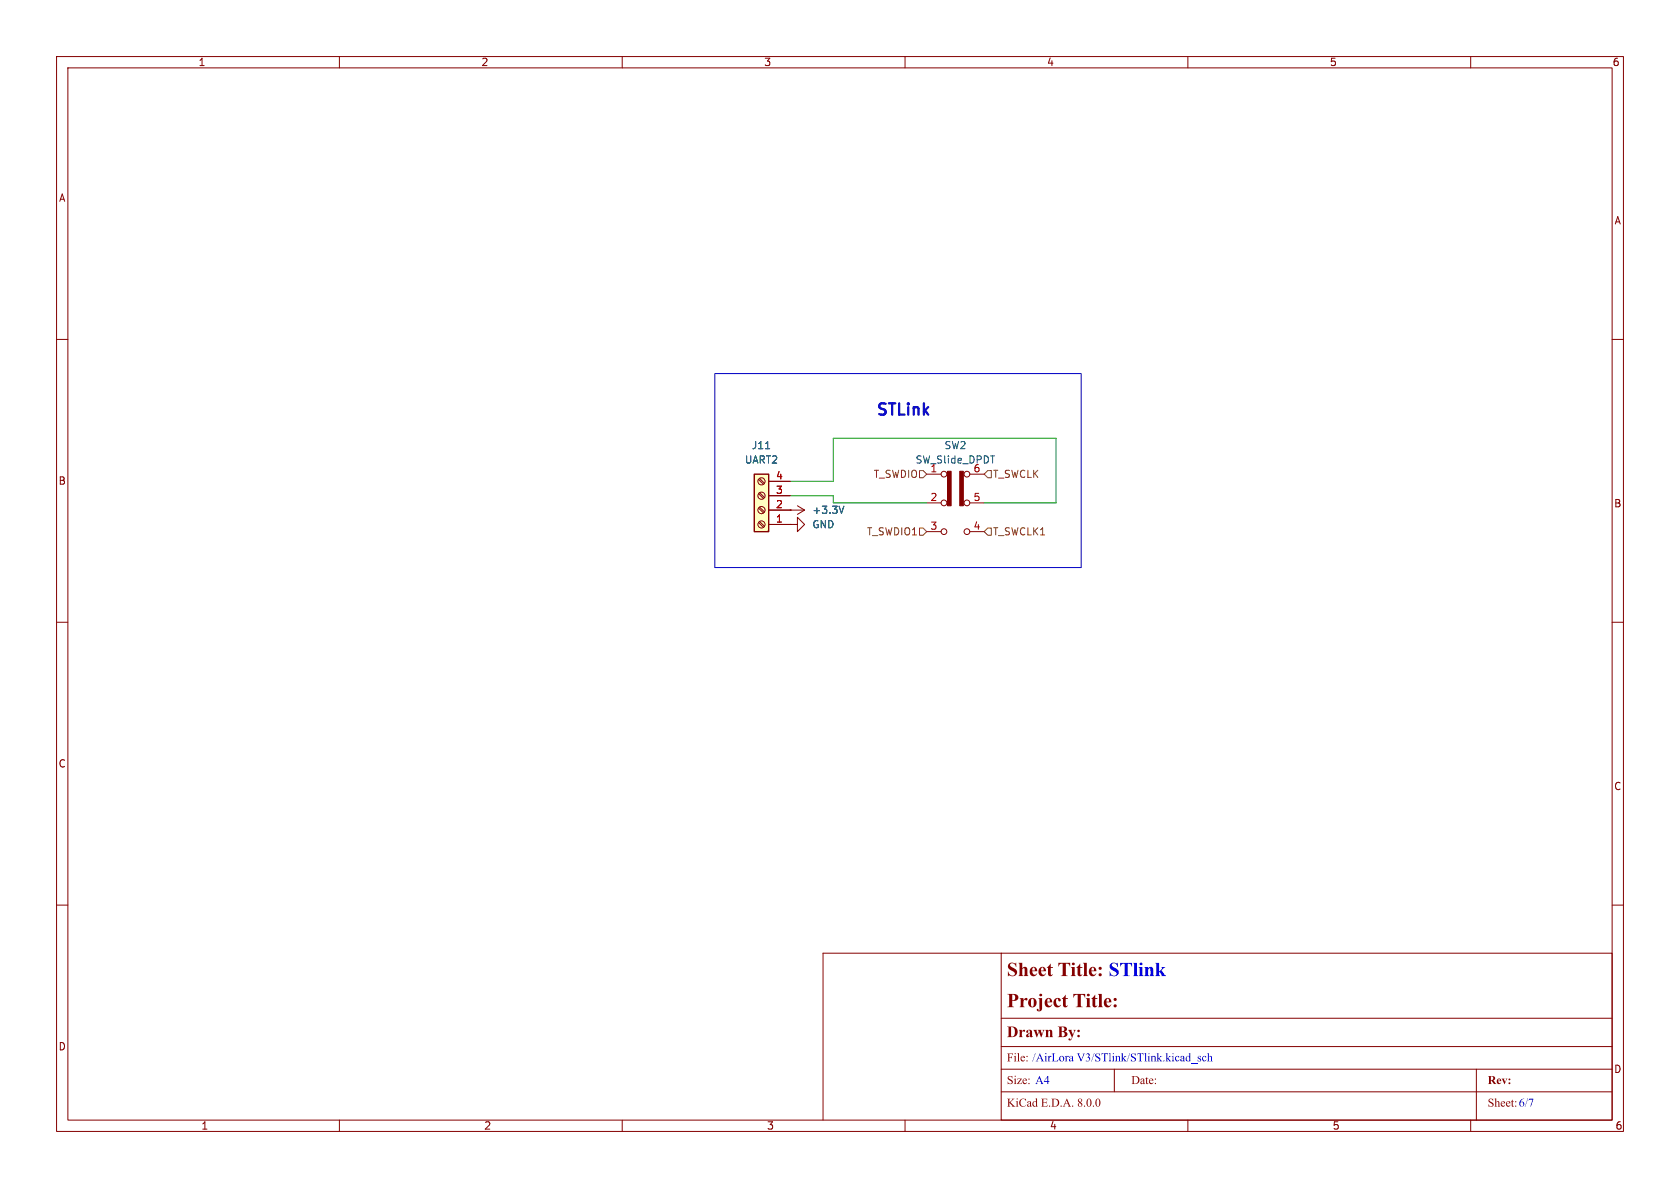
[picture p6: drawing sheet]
<svg xmlns="http://www.w3.org/2000/svg" width="297mm" height="210mm" viewBox="0 0 297 210" stroke-linecap="round" stroke-linejoin="round" font-family="sans-serif">
<g fill="none" stroke="#840000" stroke-width=".18">
<path d="M10 10h277v190h-277zM12 12h273v186h-273zM60 10v2M110 10v2M160 10v2M210 10v2M260 10v2M10 60h2M285 60h2M139.7 90.2h.1M139.7 90.2h2.5M141 89.4l1.2 .8"/>
<path d="M142.2 90.2l-1.2 .7M10 110h2M285 110h2M10 160h2M285 160h2M177 168.5h108v29.5h-108zM177 180h108M177 168.5h-31.5v29.5M60 198v2M110 198v2M160 198v2M177 193h108"/>
<path d="M177 189h108M177 185h108M197 189v4M210 198v2M260 198v2M261 189v9"/>
</g>
<path d="M149.2 89.5l-.4 1.2" fill="none" stroke="#006464" stroke-width=".18"/>
<path d="M133.3 83.8h2.6v10.2h-2.6z" fill="#ffffc2"/>
<path d="M133.3 83.8h2.6v10.2h-2.6z" fill="none" stroke="#840000" stroke-width=".25"/>
<g fill="none" stroke="#840000" stroke-width=".18">
<path d="M134.1 84.8l.9 .8M134.1 87.3l.9 .8M134.1 89.8l.9 .9M134.1 92.4l.9 .8M134.3 84.6l.9 .8M134.3 87.1l.9 .9M134.3 89.7l.9 .8M134.3 92.2l.9 .8M135.9 92.7h3.8M135.9 90.2h3.8M135.9 87.6h3.8M135.9 85.1h3.8"/>
<path d="M139.7 92.7h1.3v-1.3l1.2 1.3-1.2 1.3v-1.3M139.7 92.7h.1M139.7 90.2h.1M163.8 83.8h2.6M163.8 88.9h2.6M163.8 94h2.6M171.4 83.8h2.6M171.4 88.9h2.6M171.4 94h2.6"/>
<circle cx="134.6" cy="90.2" r=".63"/>
<circle cx="134.6" cy="87.6" r=".63"/>
<circle cx="134.6" cy="92.7" r=".63"/>
<circle cx="134.6" cy="85.1" r=".63"/>
<circle cx="166.9" cy="94" r=".51"/>
<circle cx="166.9" cy="88.9" r=".51"/>
<circle cx="166.9" cy="83.8" r=".51"/>
<circle cx="170.9" cy="94" r=".51"/>
<circle cx="170.9" cy="83.8" r=".51"/>
<circle cx="170.9" cy="88.9" r=".51"/>
</g>
<path d="M135.3 79.3h.8M149.2 89.5l-.4 1.2" fill="none" stroke="#006464" stroke-width=".18"/>
<g fill="#840000" stroke="#840000" stroke-width=".18">
<path d="M167.5 83.3h.6v6.1h-.6z"/>
<path d="M169.7 83.3h.6v6.1h-.6z"/>
</g>
<path d="M162.6 83.2h.6l.6 .6-.6 .7h-.6zM162.6 93.3h.6l.6 .7-.6 .6h-.6zM174.6 93.3h.7v1.3h-.7l-.6-.6zM174.6 83.2h.7v1.3h-.7l-.6-.7z" fill="none" stroke="#725600" stroke-width=".18"/>
<path d="M126.4 66h64.7v34.3h-64.7z" fill="none" stroke="#0000c2" stroke-width=".18"/>
<path d="M139.7 85.1h7.6v-7.6h39.4v11.4h-12.7M139.7 87.6h7.6v1.3h16.5" fill="none" stroke="#009600" stroke-width=".18"/>
<g font-size="3.5" fill="#840000">
<text x="178" y="173.5">SheetTitle: STlink</text>
<text x="178" y="179">ProjectTitle:</text>
</g>
<text font-size="2.8" fill="#0000c2" x="154.7" y="74">STLink</text>
<text font-size="2.8" fill="#840000" x="178" y="184.1">DrawnBy:</text>
<g font-size="2.1" fill="#00f">
<text x="178" y="188.2">File: /AirLora V3/STlink/STlink.kicad_sch</text>
<text x="178" y="192.2">Size: A4</text>
<text x="263" y="196.2">Sheet:6/7</text>
</g>
<g font-size="2.1" fill="#840000">
<text x="178" y="196.2">KiCadE.D.A. 8.0.0</text>
<text x="200" y="192.2">Date:</text>
<text x="263" y="192.2">Rev:</text>
</g>
<g font-size="1.8" fill="#840000">
<text x="35" y="11.9">1</text>
<text x="85" y="11.9">2</text>
<text x="135" y="11.9">3</text>
<text x="185" y="11.9">4</text>
<text x="235" y="11.9">5</text>
<text x="285" y="11.9">6</text>
<text x="10.3" y="35.9">A</text>
<text x="285.3" y="39.9">A</text>
<text x="10.3" y="85.9">B</text>
<text x="285.3" y="89.9">B</text>
<text x="10.3" y="135.9">C</text>
<text x="285.3" y="139.9">C</text>
<text x="10.3" y="185.9">D</text>
<text x="285.3" y="189.9">D</text>
<text x="35.5" y="199.9">1</text>
<text x="85.5" y="199.9">2</text>
<text x="135.5" y="199.9">3</text>
<text x="185.5" y="199.9">4</text>
<text x="235.5" y="199.9">5</text>
<text x="285.5" y="199.9">6</text>
</g>
<g font-size="1.8" fill="#006464">
<text x="131.6" y="82.1">UART2</text>
<text x="132.8" y="79.6">J11</text>
<text x="161.8" y="82.1">SW_Slide_DPDT</text>
<text x="164.4" y="83.6">1</text>
<text x="166.9" y="79.6">SW2</text>
<text x="172" y="83.6">6</text>
<text x="143.5" y="93.6">GND</text>
<text x="143.5" y="91">+3.3V</text>
</g>
<g font-size="1.8" fill="#a90000">
<text x="137.1" y="89.9">2</text>
<text x="137.1" y="87.4">3</text>
<text x="137.1" y="84.8">4</text>
<text x="164.4" y="88.6">2</text>
<text x="172" y="88.6">5</text>
<text x="137.1" y="92.5">1</text>
<text x="164.4" y="93.7">3</text>
<text x="172" y="93.7">4</text>
</g>
<g font-size="1.8" fill="#725600">
<text x="154.4" y="84.7">T_SWDIO</text>
<text x="175.5" y="84.7">T_SWCLK</text>
<text x="153.2" y="94.8">T_SWDIO1</text>
<text x="175.5" y="94.8">T_SWCLK1</text>
</g>
</svg>
